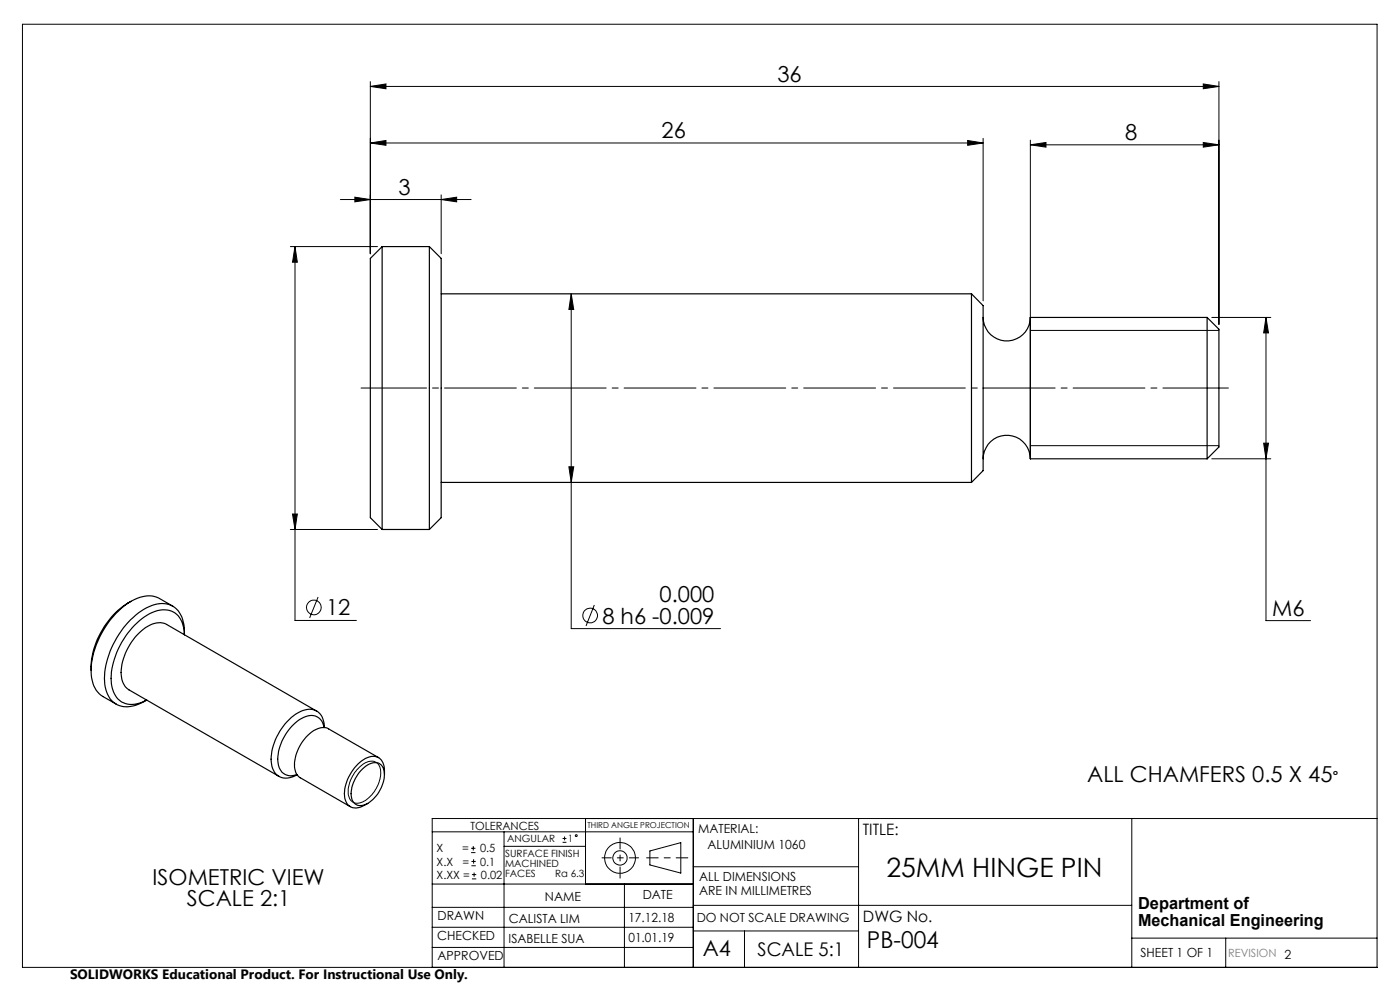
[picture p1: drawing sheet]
<svg xmlns="http://www.w3.org/2000/svg" width="297mm" height="210mm" viewBox="0 0 297 210" stroke-linecap="round" stroke-linejoin="round" font-family="sans-serif">
<g fill="none" stroke="#000" stroke-width=".21">
<path d="M4.8 5.1h287.3v200.1h-287.3zM78.6 18.3l3.3-.5v1zM78.6 17.3v36.5M78.6 18.3h180M255.3 17.8l3.3 .5-3.3 .5zM258.6 17.3v51.5M78.6 30.3l3.3-.5v1zM78.6 30.3h130M205.3 29.8l3.3 .5-3.3 .5zM208.6 29.3v34.5M218.6 30.7l3.3-.5v1zM218.6 29.7v39.4"/>
<path d="M218.6 30.7h40M255.3 30.2l3.3 .5-3.3 .5zM61.6 52.3h18.5M62.6 52.3l.5 3.3h-1zM62.6 52.3v79.3h13M72.2 42.3h27.7M75.3 41.8l3.3 .5-3.3 .5zM93.6 42.3l3.3-.5v1zM93.6 41.3v12.5M121.2 62.3l.5 3.3h-1zM121.2 62.3v71h31.7M218.6 70.1h40"/>
<path d="M257.1 67.3h12.5M268.6 67.3l.5 3.3h-1zM268.6 67.3v64.3h9.4M120.7 99h1l-.5 3.3zM218.6 94.5h40M257.1 97.3h12.5M268.1 94h1l-.5 3.3zM61.6 112.3h18.5M62.1 109h1l-.5 3.3zM67.5 126.6l-1.8 4.5M126.1 128.3l-1.8 4.5M75.9 163.1a3.4 3.4 0 0 1 3.9-1.4 3.3 3.3 0 0 1 .7 3.9 6.7 6.7 0 0 1-4.4 4.7 2.02 2.02 0 0 1-2.2-2.4 7.3 7.3 0 0 1 2-4.8z"/>
<path d="M91.7 176.5h55.4M99.9 179.9h1M100.4 179.5v.9M106.9 176.5v28.7M106.9 179.5h17.3M119.3 178.7h.9M119.3 177.9h.9M119.8 177.4v.9M124.2 173.6v13.9M147.1 173.6v31.6M182.1 173.6v31.6M240.1 173.6v31.6"/>
<path d="M292.1 173.6h-200.4v31.6M91.7 196.7h55.4M91.7 192.5h55.4M91.7 187.5h55.4M99.9 180.9h1M100 183.6h.9M100 182.7h.9M100.1 186.4h.9M100.1 185.5h.9M100.5 182.3v.9M100.6 185.1v.9M132.5 187.5v17.7"/>
<path d="M137.9 180.5l6.5-1.8v6.5l-6.5-1.7zM147.1 183.9h35M147.1 197.5h35M147.1 192h93M157.9 197.5v7.7M240.1 199h52M260 199v6.2M91.7 201h55.4"/>
<circle cx="66.6" cy="128.9" r="1.55"/>
<circle cx="125.2" cy="130.6" r="1.56"/>
<circle cx="122.2" cy="177.3" r=".2"/>
<circle cx="131.5" cy="182" r="1.52"/>
<circle cx="131.5" cy="182" r="3.3"/>
</g>
<path d="M145.9 182h-8.7" fill="none" stroke="#000" stroke-width=".21" stroke-dasharray="15.2 1.3 1.3 1.3" stroke-dashoffset="12.8"/>
<path d="M131.5 177.7v8.6" fill="none" stroke="#000" stroke-width=".21" stroke-dasharray="15.2 1.3 1.3 1.3" stroke-dashoffset="12.9"/>
<path d="M127.7 182h7.8" fill="none" stroke="#000" stroke-width=".21" stroke-dasharray="15.2 1.3 1.3 1.3" stroke-dashoffset="13.3"/>
<path d="M76.6 82.3h184" fill="none" stroke="#000" stroke-width=".21" stroke-dasharray="15.2 1.3 1.3 1.3" stroke-dashoffset="1.3"/>
<g fill="none" stroke="#000" stroke-width=".25">
<path d="M81.1 52.3v60M81.1 52.3l-2.5 2.5v55l2.5 2.5M81.1 52.3h10M91.1 52.3v60M91.1 52.3l2.5 2.5v55l-2.5 2.5M93.6 62.3h112.5M206.1 62.3v40M206.1 62.3l2.5 2.5v35l-2.5 2.5M208.6 67.3a5 5 0 0 0 5 5 5 5 0 0 0 5-5M218.6 67.3v30M218.6 67.3h37.5M256.1 67.3v30"/>
<path d="M256.1 67.3l2.5 2.5v25l-2.5 2.5M208.6 97.3a5 5 0 0 1 5-5 5 5 0 0 1 5 5M218.6 97.3h37.5M81.1 112.3h10M93.6 102.3h112.5M27.7 131.5a9.9 9.9 0 0 1 7.2-3.5 4.7 4.7 0 0 1 4.1 4.5l.1 2.1a4.9 4.9 0 0 0-3.3-5.1 7.7 7.7 0 0 0-6.7 2.6 16.6 16.6 0 0 0-5.5 13 4.4 4.4 0 0 0 4 4.3l2-.3 1.5-.6a6.2 6.2 0 0 1-6.7 .7 6.5 6.5 0 0 1-2.2-6 19.1 19.1 0 0 1 5.5-11.7zM27.8 127.6a17.1 17.1 0 0 0-8.5 14.6M36.7 128.6l-2.9-1.6a5.8 5.8 0 0 0-5.8 .5 18.5 18.5 0 0 0-8.6 15.7 5.7 5.7 0 0 0 2.4 4.5l2.9 1.7M67.2 150.8l-31.9-18.3a4.5 4.5 0 0 0-4.9 1 12.2 12.2 0 0 0-4.6 10.2 3.6 3.6 0 0 0 1.5 2.6l31.9 18.4M68.8 154.3a2.81 2.81 0 0 0-4.4-2.1 10.5 10.5 0 0 0-5.4 9.8 2.75 2.75 0 0 0 4 2.3M68.8 154.3a3.4 3.4 0 0 0-2.9-3.8 8 8 0 0 0-6.2 4.1 9.6 9.6 0 0 0-1.7 8.8 3.2 3.2 0 0 0 4.7 1.1l.3-.1M76.9 163.1a3.4 3.4 0 0 1 3.5-1.2 2.88 2.88 0 0 1 1.1 3.3 7.3 7.3 0 0 1-4.6 5.6 2.1 2.1 0 0 1-2.4-2.4 8.2 8.2 0 0 1 2.4-5.3z"/>
<path d="M80.3 160.7l-10.6-6.1a3.9 3.9 0 0 0-4.4 1.4 8.5 8.5 0 0 0-2.6 7.5l.2 .7 .7 .8 10.7 6.1M81.6 164.3a3.8 3.8 0 0 0-1.2-3.5 3.9 3.9 0 0 0-4.5 1.3 8.7 8.7 0 0 0-2.7 7.5 2.42 2.42 0 0 0 3.9 1.3l.9-.5"/>
</g>
<path d="M75.3 41.8l3.3 .5-3.3 .5zM93.6 42.3l3.3-.5v1zM78.6 30.3l3.3-.5v1zM205.3 29.8l3.3 .5-3.3 .5zM78.6 18.3l3.3-.5v1zM255.3 17.8l3.3 .5-3.3 .5zM268.6 67.3l.5 3.3h-1zM268.1 94h1l-.5 3.3zM62.6 52.3l.5 3.3h-1zM62.1 109h1l-.5 3.3zM121.2 62.3l.5 3.3h-1zM120.7 99h1l-.5 3.3zM218.6 30.7l3.3-.5v1zM255.3 30.2l3.3 .5-3.3 .5z" fill="#000"/>
<text font-size="5.6" x="188.1" y="186">25MM HINGE PIN</text>
<text font-size="4.9" x="183.9" y="201">PB-004</text>
<g font-size="4.7">
<text x="164.9" y="17.3">36</text>
<text x="140.3" y="29.3">26</text>
<text x="238.7" y="29.7">8</text>
<text x="84.5" y="41.3">3</text>
<text x="69.2" y="130.5">12</text>
<text x="139.9" y="127.8">0.000</text>
<text x="269.9" y="130.6">M6</text>
<text x="127.8" y="132.3">8 h6 -0.009</text>
<text x="230.6" y="166">ALL CHAMFERS 0.5 X 45</text>
<text x="32.4" y="187.7">ISOMETRIC VIEW</text>
<text x="39.6" y="192.2">SCALE 2:1</text>
<text x="149.1" y="202.9">A4</text>
</g>
<text font-size="4" x="160.7" y="202.8">SCALE 5:1</text>
<text font-size="3.9" x="282.7" y="166">°</text>
<g font-size="3.5">
<text x="241.4" y="192.8">Department of</text>
<text x="241.4" y="196.3">Mechanical Engineering</text>
</g>
<g font-size="3.3">
<text x="183" y="177.2">TITLE:</text>
<text x="183.1" y="195.7">DWG No.</text>
</g>
<text font-size="2.9" x="14.9" y="207.6">SOLIDWORKS Educational Product. For Instructional Use Only.</text>
<g font-size="2.7">
<text x="148.1" y="176.7">MATERIAL:</text>
<text x="150.1" y="180.1">ALUMINIUM 1060</text>
<text x="115.6" y="191">NAME</text>
<text x="136.3" y="190.8">DATE</text>
<text x="148.3" y="186.8">ALL DIMENSIONS</text>
<text x="148.3" y="189.8">ARE IN MILLIMETRES</text>
<text x="92.8" y="195.2">DRAWN</text>
<text x="107.9" y="195.7">CALISTA LIM</text>
<text x="133.3" y="195.6">17.12.18</text>
<text x="147.8" y="195.7">DO NOT SCALE DRAWING</text>
<text x="92.8" y="199.3">CHECKED</text>
<text x="92.8" y="203.6">APPROVED</text>
<text x="107.9" y="199.9">ISABELLE SUA</text>
<text x="133.3" y="199.8">01.01.19</text>
<text x="242" y="203">SHEET 1 OF 1</text>
</g>
<g font-size="2.4">
<text x="99.8" y="176">TOLERANCES</text>
<text x="92.6" y="180.8">X</text>
<text x="92.6" y="183.6">X.X</text>
<text x="98" y="180.8">=</text>
<text x="98.1" y="183.6">=</text>
<text x="101.8" y="180.8">0.5</text>
<text x="101.9" y="183.6">0.1</text>
<text x="92.6" y="186.4">X.XX =</text>
<text x="102" y="186.4">0.02</text>
</g>
<text font-size="2.4" fill="#808080" x="260.6" y="203">REVISION 2</text>
<g font-size="2.1">
<text x="107.6" y="178.6">ANGULAR</text>
<text x="120.5" y="178.6">1</text>
<text x="107.2" y="181.8">SURFACE FINISH</text>
<text x="107.2" y="183.9">MACHINED</text>
<text x="107.2" y="186">FACES</text>
<text x="117.8" y="186">Ra 6.3</text>
</g>
<text font-size="1.7" x="124.6" y="175.7">THIRD ANGLE PROJECTION</text>
</svg>
